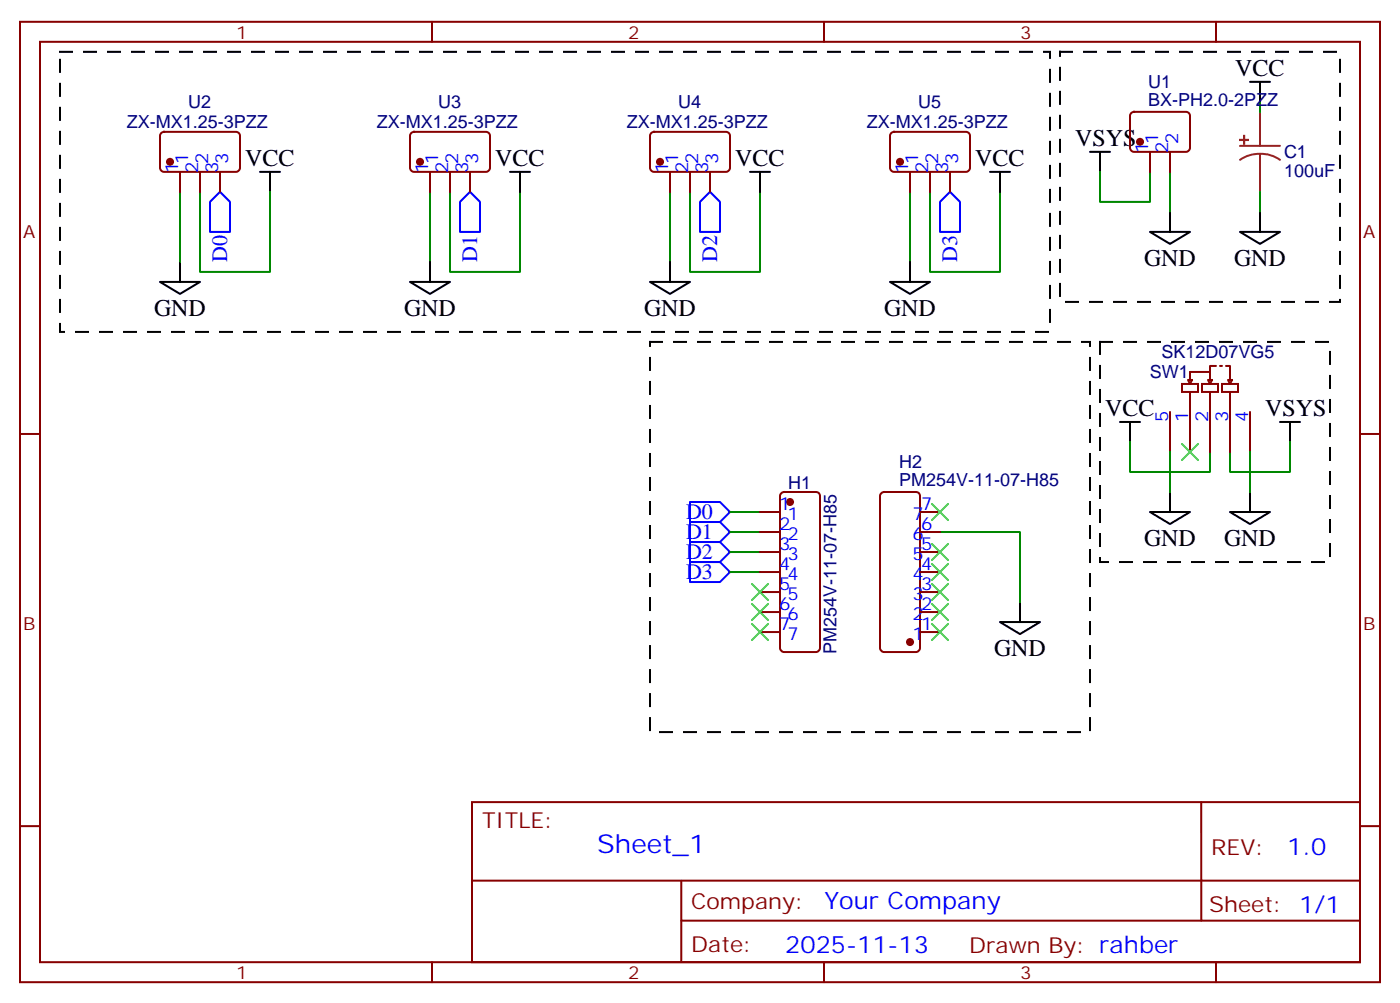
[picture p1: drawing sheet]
<svg xmlns="http://www.w3.org/2000/svg" width="247mm" height="177mm" viewBox="0 0 247 177" stroke-linecap="round" stroke-linejoin="round" font-family="sans-serif">
<g fill="none" stroke="#870000" stroke-width=".35">
<path d="M3.5 3.8h239.9v169.4h-239.9zM7.1 7.4h232.8v162.3h-232.8zM76.2 3.8v3.6M145.3 3.8v3.6M199.6 19.9l.4-.2h9.2a.71 .71 0 0 1 .7 .7v5.7a.76 .76 0 0 1-.7 .7h-9.2a.76 .76 0 0 1-.7-.7v-5.7zM214.5 3.8v3.6M28.5 23.5l.4-.3h12.7a.71 .71 0 0 1 .7 .8v5.6a.76 .76 0 0 1-.7 .7h-12.7a.76 .76 0 0 1-.7-.7v-5.6zM31.7 30.3v3.5M35.3 30.3v3.5M38.8 30.3v3.5M72.6 23.5l.4-.3h12.7a.71 .71 0 0 1 .7 .8v5.6a.76 .76 0 0 1-.7 .7h-12.7a.76 .76 0 0 1-.7-.7v-5.6zM75.8 30.3v3.5"/>
<path d="M79.4 30.3v3.5M82.9 30.3v3.5M114.9 23.5l.5-.3h12.7a.71 .71 0 0 1 .7 .8v5.6a.76 .76 0 0 1-.7 .7h-12.7a.76 .76 0 0 1-.7-.7v-5.6zM118.2 30.3v3.5M121.7 30.3v3.5M125.2 30.3v3.5M157.2 23.5l.5-.3h12.7a.71 .71 0 0 1 .7 .8v5.6a.76 .76 0 0 1-.7 .7h-12.7a.76 .76 0 0 1-.7-.7v-5.6zM160.5 30.3v3.5M164 30.3v3.5M167.6 30.3v3.5M202.8 26.8v3.5M206.4 26.8v3.5"/>
<path d="M3.5 76.5h3.6M206.4 72.6v7.1M208.5 67.7h2.8v1.4h-2.8zM209.5 67h.8l-.4 .7zM209.9 69.1v10.6M212 67.7h2.8v1.4h-2.8zM213.1 67h.7l-.4 .7zM213.4 65.6h-3.5v1.4M213.4 69.1v10.6M214.5 64.5h-1.1v2.5M215.2 64.5h.3M215.5 67.7h2.9v1.4h-2.9z"/>
<path d="M216.3 64.5h.7v2.5M216.6 67h.7l-.3 .7zM217 69.1v10.6M220.5 72.6v7.1M239.9 76.5h3.5M134.1 90.3h3.5M134.1 93.8h3.5M134.1 97.3h3.5M137.8 87l.5-.3h5.6a.71 .71 0 0 1 .7 .8v26.8a.76 .76 0 0 1-.7 .7h-5.6a.76 .76 0 0 1-.7-.7v-26.8zM155.5 87l.4-.3h5.7a.71 .71 0 0 1 .7 .8v26.8a.76 .76 0 0 1-.7 .7h-5.7a.76 .76 0 0 1-.7-.7v-26.8zM162.3 90.3h3.5M162.3 93.8h3.5"/>
<path d="M162.3 97.3h3.5M134.1 100.9h3.5M134.1 104.4h3.5M134.1 107.9h3.5M134.1 111.4h3.5M162.3 100.9h3.5M162.3 104.4h3.5M162.3 107.9h3.5M162.3 111.4h3.5M3.5 145.7h3.6M83.3 141.4h156.6v28.3h-156.6zM83.3 155.3h156.5"/>
<path d="M120.2 155.3v14.1M211.9 141.5v20.8M239.9 145.7h3.5M76.2 169.7v3.5M120.2 162.3h119.6M145.3 169.7v3.5M214.5 169.7v3.5"/>
</g>
<path d="M38.8 33.8l1.8 1.8v5.3h-3.6v-5.3zM82.9 33.8l1.8 1.8v5.3h-3.6v-5.3zM125.2 33.8l1.8 1.8v5.3h-3.5v-5.3zM167.6 33.8l1.7 1.8v5.3h-3.5v-5.3zM121.7 88.5h5.3l1.8 1.8-1.8 1.7h-5.3zM121.7 92h5.3l1.8 1.8-1.8 1.8h-5.3zM121.7 95.6h5.3l1.8 1.7-1.8 1.8h-5.3zM121.7 99.1h5.3l1.8 1.8-1.8 1.7h-5.3z" fill="none" stroke="#00f" stroke-width=".35"/>
<g fill="none" stroke="#000" stroke-width=".35">
<path d="M220.5 14.4h3.5M222.2 14.4v3.6M45.9 30.3h3.5M47.6 30.3v3.5M90 30.3h3.5M91.7 30.3v3.5M132.3 30.3h3.5M134.1 30.3v3.5M174.6 30.3h3.6M176.4 30.3v3.5M192.3 26.8h3.5M194 26.8v3.5"/>
<path d="M206.4 37.4v3.5M222.2 37.4v3.5M28.2 49.7h7.1l-3.6 2.1zM31.7 46.2v3.5M72.3 49.7h7.1l-3.6 2.1zM75.8 46.2v3.5M114.7 49.7h7l-3.5 2.1zM118.2 46.2v3.5M157 49.7h7l-3.5 2.1zM160.5 46.2v3.5M202.8 40.9h7.1l-3.5 2.1zM218.7 40.9h7.1l-3.6 2.1z"/>
<path d="M197.6 74.4h3.5M199.3 74.4v3.5M225.8 74.4h3.5M227.5 74.4v3.5M202.8 90.3h7.1l-3.5 2.1zM206.4 86.7v3.6M217 90.3h7l-3.5 2.1zM220.5 86.7v3.6M176.4 109.7h7l-3.5 2.1zM179.9 106.2v3.5"/>
</g>
<path d="M10.6 9.1h174.6v49.4h-174.6zM187 9.1h49.4v44.1h-49.4zM114.7 60.3h77.6v68.8h-77.6zM194 60.3h40.6v38.8h-40.6z" fill="none" stroke="#000" stroke-width=".35" stroke-dasharray="2.1 2.1"/>
<g fill="none" stroke="#008700" stroke-width=".35">
<path d="M222.2 18v1.7M31.7 33.8v12.4M35.3 33.8v14.1h12.3v-14.1M75.8 33.8v12.4M79.4 33.8v14.1h12.3v-14.1M118.2 33.8v12.4M121.7 33.8v14.1h12.4v-14.1M160.5 33.8v12.4M164 33.8v14.1h12.4v-14.1M194 30.3v5.3h8.8v-5.3M206.4 30.3v7.1M222.2 33.8v3.6"/>
<path d="M199.3 77.9v5.3h14.1v-3.5M206.4 79.7v7M220.5 79.7v7M227.5 77.9v5.3h-10.5v-3.5M128.8 97.3h5.3M128.8 93.8h5.3M128.8 90.3h5.3M165.8 93.8h14.1v12.4M128.8 100.9h5.3"/>
</g>
<path d="M222.2 19.7v6M218.7 25.7h7.1M222.2 27.1a5.7 5.7 0 0 1 3.6 1.1M222.2 27.1a5.8 5.8 0 0 0-3.5 1.1M222.2 27.1v6.7" fill="none" stroke="#8c2424" stroke-width=".35"/>
<g fill="#8c2424" stroke="#8c2424" stroke-width=".35">
<path d="M218.7 24.7h1.4z"/>
<path d="M219.4 24l.1 1.4z"/>
</g>
<g fill="none" stroke="#3c3" stroke-width=".35">
<path d="M208.5 78.3l2.8 2.8M211.3 78.3l-2.8 2.8M164.4 88.9l2.8 2.8M164.4 95.9l2.8 2.8M164.4 99.4l2.8 2.9M167.2 88.9l-2.8 2.8M167.2 95.9l-2.8 2.8M167.2 99.4l-2.8 2.9M132.6 110l2.9 2.9M132.6 106.5l2.9 2.8M132.6 103l2.9 2.8M135.5 110l-2.9 2.9"/>
<path d="M135.5 106.5l-2.9 2.8M135.5 103l-2.9 2.8M164.4 103l2.8 2.8M164.4 110l2.8 2.9M164.4 106.5l2.8 2.8M167.2 103l-2.8 2.8M167.2 110l-2.8 2.9M167.2 106.5l-2.8 2.8"/>
</g>
<g fill="#870000" stroke="#870000" stroke-width=".35">
<circle cx="139.3" cy="88.5" r=".53"/>
<circle cx="160.5" cy="113.2" r=".53"/>
<circle cx="201.1" cy="25" r=".53"/>
<circle cx="30" cy="28.5" r=".53"/>
<circle cx="74.1" cy="28.5" r=".53"/>
<circle cx="116.4" cy="28.5" r=".53"/>
<circle cx="158.7" cy="28.5" r=".53"/>
</g>
<text font-size="4.6" fill="#00f" x="105.3" y="150.5">Sheet_1</text>
<g font-size="4.2">
<text x="217.9" y="13.4">VCC</text>
<text x="43.3" y="29.3">VCC</text>
<text x="87.4" y="29.3">VCC</text>
<text x="129.7" y="29.3">VCC</text>
<text x="172" y="29.3">VCC</text>
<text x="189.7" y="25.8">VSYS</text>
<text x="201.8" y="46.9">GND</text>
<text x="217.7" y="46.9">GND</text>
<text x="27.2" y="55.8">GND</text>
<text x="71.3" y="55.8">GND</text>
<text x="113.6" y="55.8">GND</text>
<text x="155.9" y="55.8">GND</text>
<text x="195" y="73.4">VCC</text>
<text x="223.2" y="73.4">VSYS</text>
<text x="201.8" y="96.3">GND</text>
<text x="215.9" y="96.3">GND</text>
<text x="175.3" y="115.7">GND</text>
</g>
<g font-size="4.2" fill="#00f">
<text x="227.1" y="150.7">1.0</text>
<text x="145.4" y="160.3">Your Company</text>
<text x="138.5" y="168.1">2025-11-13</text>
</g>
<g font-size="3.9" fill="#00f">
<text x="40.1" y="46.2" transform="rotate(-90 40.1 46.2)">D0</text>
<text x="84.2" y="46.2" transform="rotate(-90 84.2 46.2)">D1</text>
<text x="126.5" y="46.2" transform="rotate(-90 126.5 46.2)">D2</text>
<text x="168.8" y="46.2" transform="rotate(-90 168.8 46.2)">D3</text>
<text x="121" y="91.5">D0</text>
<text x="121" y="95">D1</text>
<text x="121" y="98.5">D2</text>
<text x="121" y="102">D3</text>
</g>
<g font-size="3.9" fill="#800">
<text x="85" y="146">TITLE:</text>
<text x="213.6" y="150.7">REV:</text>
<text x="121.9" y="160.2">Company:</text>
<text x="213.3" y="160.8">Sheet: 1/1</text>
<text x="121.9" y="167.9">Date:</text>
<text x="171" y="168">Drawn By: rahber</text>
</g>
<g font-size="3.2" fill="#800">
<text x="41.6" y="6.8">1</text>
<text x="110.8" y="6.8">2</text>
<text x="179.9" y="6.8">3</text>
<text x="4.1" y="41.9">A</text>
<text x="240.4" y="41.9">A</text>
<text x="4.1" y="111.1">B</text>
<text x="240.4" y="111.1">B</text>
<text x="41.6" y="172.6">1</text>
<text x="110.8" y="172.6">2</text>
<text x="179.9" y="172.6">3</text>
</g>
<g font-size="3.2" fill="#000080">
<text x="202.5" y="15.5">U1</text>
<text x="22.4" y="22.6">ZX-MX1.25-3PZZ</text>
<text x="33.2" y="19.1">U2</text>
<text x="66.5" y="22.6">ZX-MX1.25-3PZZ</text>
<text x="77.3" y="19.1">U3</text>
<text x="110.6" y="22.6">ZX-MX1.25-3PZZ</text>
<text x="119.6" y="19.1">U4</text>
<text x="152.9" y="22.6">ZX-MX1.25-3PZZ</text>
<text x="161.9" y="19.1">U5</text>
<text x="202.5" y="18.7">BX-PH2.0-2PZZ</text>
<text x="226.5" y="27.9">C1</text>
<text x="226.5" y="31.1">100uF</text>
<text x="204.9" y="63.2">SK12D07VG5</text>
<text x="202.8" y="66.7">SW1</text>
<text x="158.6" y="82.6">H2</text>
<text x="139" y="86.1">H1</text>
<text x="158.6" y="85.7">PM254V-11-07-H85</text>
<text x="147.6" y="115.3" transform="rotate(-90 147.6 115.3)">PM254V-11-07-H85</text>
</g>
<g font-size="3.2" fill="#00f">
<text x="33.2" y="29" transform="rotate(-90 33.2 29)">1</text>
<text x="36.7" y="29" transform="rotate(-90 36.7 29)">2</text>
<text x="40.2" y="29" transform="rotate(-90 40.2 29)">3</text>
<text x="77.3" y="29" transform="rotate(-90 77.3 29)">1</text>
<text x="80.8" y="29" transform="rotate(-90 80.8 29)">2</text>
<text x="84.3" y="29" transform="rotate(-90 84.3 29)">3</text>
<text x="119.6" y="29" transform="rotate(-90 119.6 29)">1</text>
<text x="123.1" y="29" transform="rotate(-90 123.1 29)">2</text>
<text x="126.6" y="29" transform="rotate(-90 126.6 29)">3</text>
<text x="161.9" y="29" transform="rotate(-90 161.9 29)">1</text>
<text x="165.5" y="29" transform="rotate(-90 165.5 29)">2</text>
<text x="169" y="29" transform="rotate(-90 169 29)">3</text>
<text x="202.5" y="27" transform="rotate(-90 202.5 27)">1</text>
<text x="204.3" y="25.5" transform="rotate(-90 204.3 25.5)">1</text>
<text x="206" y="27" transform="rotate(-90 206 27)">2</text>
<text x="207.8" y="25.5" transform="rotate(-90 207.8 25.5)">2</text>
<text x="31.4" y="30.5" transform="rotate(-90 31.4 30.5)">1</text>
<text x="34.9" y="30.5" transform="rotate(-90 34.9 30.5)">2</text>
<text x="38.5" y="30.5" transform="rotate(-90 38.5 30.5)">3</text>
<text x="75.5" y="30.5" transform="rotate(-90 75.5 30.5)">1</text>
<text x="79" y="30.5" transform="rotate(-90 79 30.5)">2</text>
<text x="82.5" y="30.5" transform="rotate(-90 82.5 30.5)">3</text>
<text x="117.8" y="30.5" transform="rotate(-90 117.8 30.5)">1</text>
<text x="121.4" y="30.5" transform="rotate(-90 121.4 30.5)">2</text>
<text x="124.9" y="30.5" transform="rotate(-90 124.9 30.5)">3</text>
<text x="160.2" y="30.5" transform="rotate(-90 160.2 30.5)">1</text>
<text x="163.7" y="30.5" transform="rotate(-90 163.7 30.5)">2</text>
<text x="167.2" y="30.5" transform="rotate(-90 167.2 30.5)">3</text>
<text x="206" y="74.4" transform="rotate(-90 206 74.4)">5</text>
<text x="209.5" y="74.4" transform="rotate(-90 209.5 74.4)">1</text>
<text x="213.1" y="74.4" transform="rotate(-90 213.1 74.4)">2</text>
<text x="216.6" y="74.4" transform="rotate(-90 216.6 74.4)">3</text>
<text x="220.1" y="74.4" transform="rotate(-90 220.1 74.4)">4</text>
<text x="137.4" y="89.9">1</text>
<text x="162.5" y="89.9">7</text>
<text x="137.4" y="93.5">2</text>
<text x="138.9" y="91.7">1</text>
<text x="138.9" y="95.2">2</text>
<text x="161" y="95.2">6</text>
<text x="161" y="91.7">7</text>
<text x="162.5" y="93.5">6</text>
<text x="137.4" y="97">3</text>
<text x="137.4" y="100.5">4</text>
<text x="138.9" y="98.7">3</text>
<text x="161" y="98.7">5</text>
<text x="162.5" y="100.5">4</text>
<text x="162.5" y="97">5</text>
<text x="137.4" y="104">5</text>
<text x="137.4" y="107.6">6</text>
<text x="138.9" y="102.3">4</text>
<text x="138.9" y="105.8">5</text>
<text x="161" y="105.8">3</text>
<text x="161" y="102.3">4</text>
<text x="162.5" y="107.6">2</text>
<text x="162.5" y="104">3</text>
<text x="137.4" y="111.1">7</text>
<text x="138.9" y="109.3">6</text>
<text x="138.9" y="112.9">7</text>
<text x="161" y="112.9">1</text>
<text x="161" y="109.3">2</text>
<text x="162.5" y="111.1">1</text>
</g>
</svg>
